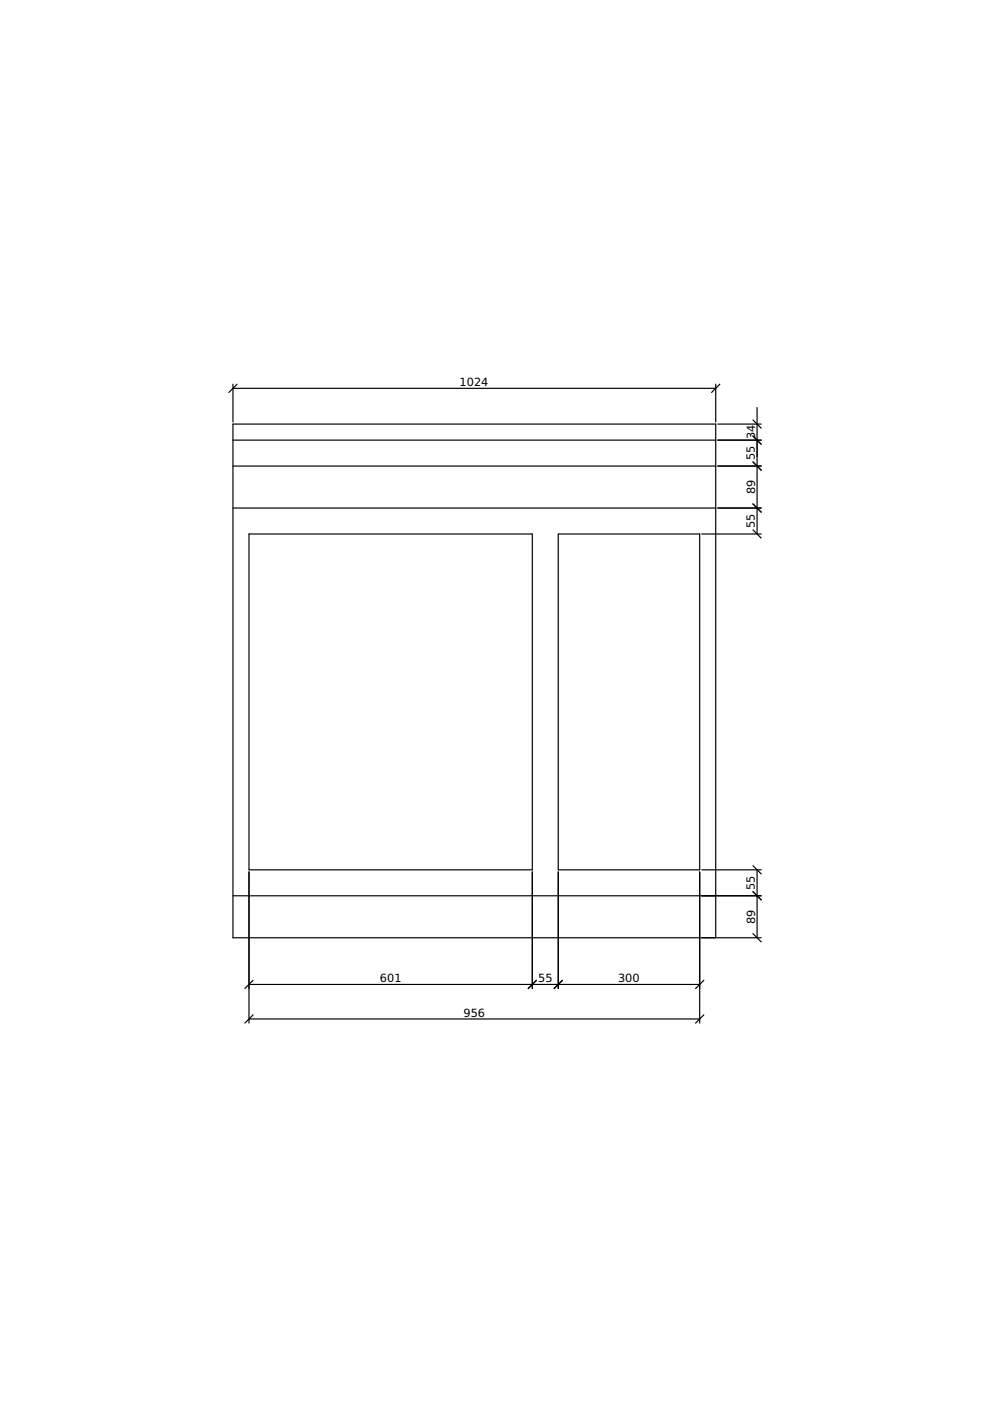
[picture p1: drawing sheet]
<svg xmlns="http://www.w3.org/2000/svg" width="210mm" height="297mm" viewBox="0 0 210 297" stroke-linecap="round" stroke-linejoin="round" font-family="sans-serif">
<g fill="none" stroke="#000" stroke-width=".25">
<path d="M49.4 93.3h102.3M49.4 98.8h102.3M49.4 81.5v8M49.4 82.3h102.3M50.3 81.5l-1.8 1.7M151.7 81.5v8M152.2 89.9h9.2M152.2 93.3h9.2M152.2 98.8h9.2M152.6 81.5l-1.7 1.7M159.6 89l1.8 1.8M159.6 92.4l1.8 1.8"/>
<path d="M159.6 97.9l1.8 1.8M160.5 86.4v26.8M49.4 107.7h102.3M52.8 113.2h60.1v71.2h-60.1zM118.4 113.2h29.9v71.2h-29.9zM148.8 113.2h12.6M152.2 107.7h9.2M159.6 106.8l1.8 1.8M159.6 112.3l1.8 1.8M49.4 189.9h112M52.8 184.9v32M112.9 184.9v24.7"/>
<path d="M118.4 184.9v24.7M148.3 184.9v32M148.8 184.4h12.6M151.7 198.8v-108.9h-102.3v108.9h112M159.6 183.5l1.8 1.8M159.6 189l1.8 1.8M159.6 197.9l1.8 1.8M160.5 184.4v14.4M52.8 208.7h95.5M52.8 216h95.5M53.7 207.8l-1.8 1.8M53.7 215.2l-1.8 1.7"/>
<path d="M113.7 207.8l-1.7 1.8M119.2 207.8l-1.7 1.8M149.2 207.8l-1.7 1.8M149.2 215.2l-1.7 1.7"/>
</g>
<g font-size="2.4">
<text x="97.4" y="81.9">1024</text>
<text x="160.1" y="93.2" transform="rotate(-90 160.1 93.2)">34</text>
<text x="160.1" y="97.6" transform="rotate(-90 160.1 97.6)">55</text>
<text x="160.1" y="104.8" transform="rotate(-90 160.1 104.8)">89</text>
<text x="160.1" y="112" transform="rotate(-90 160.1 112)">55</text>
<text x="160.1" y="188.7" transform="rotate(-90 160.1 188.7)">55</text>
<text x="160.1" y="195.9" transform="rotate(-90 160.1 195.9)">89</text>
<text x="80.6" y="208.3">601</text>
<text x="114.1" y="208.3">55</text>
<text x="131" y="208.3">300</text>
<text x="98.3" y="215.6">956</text>
</g>
</svg>
